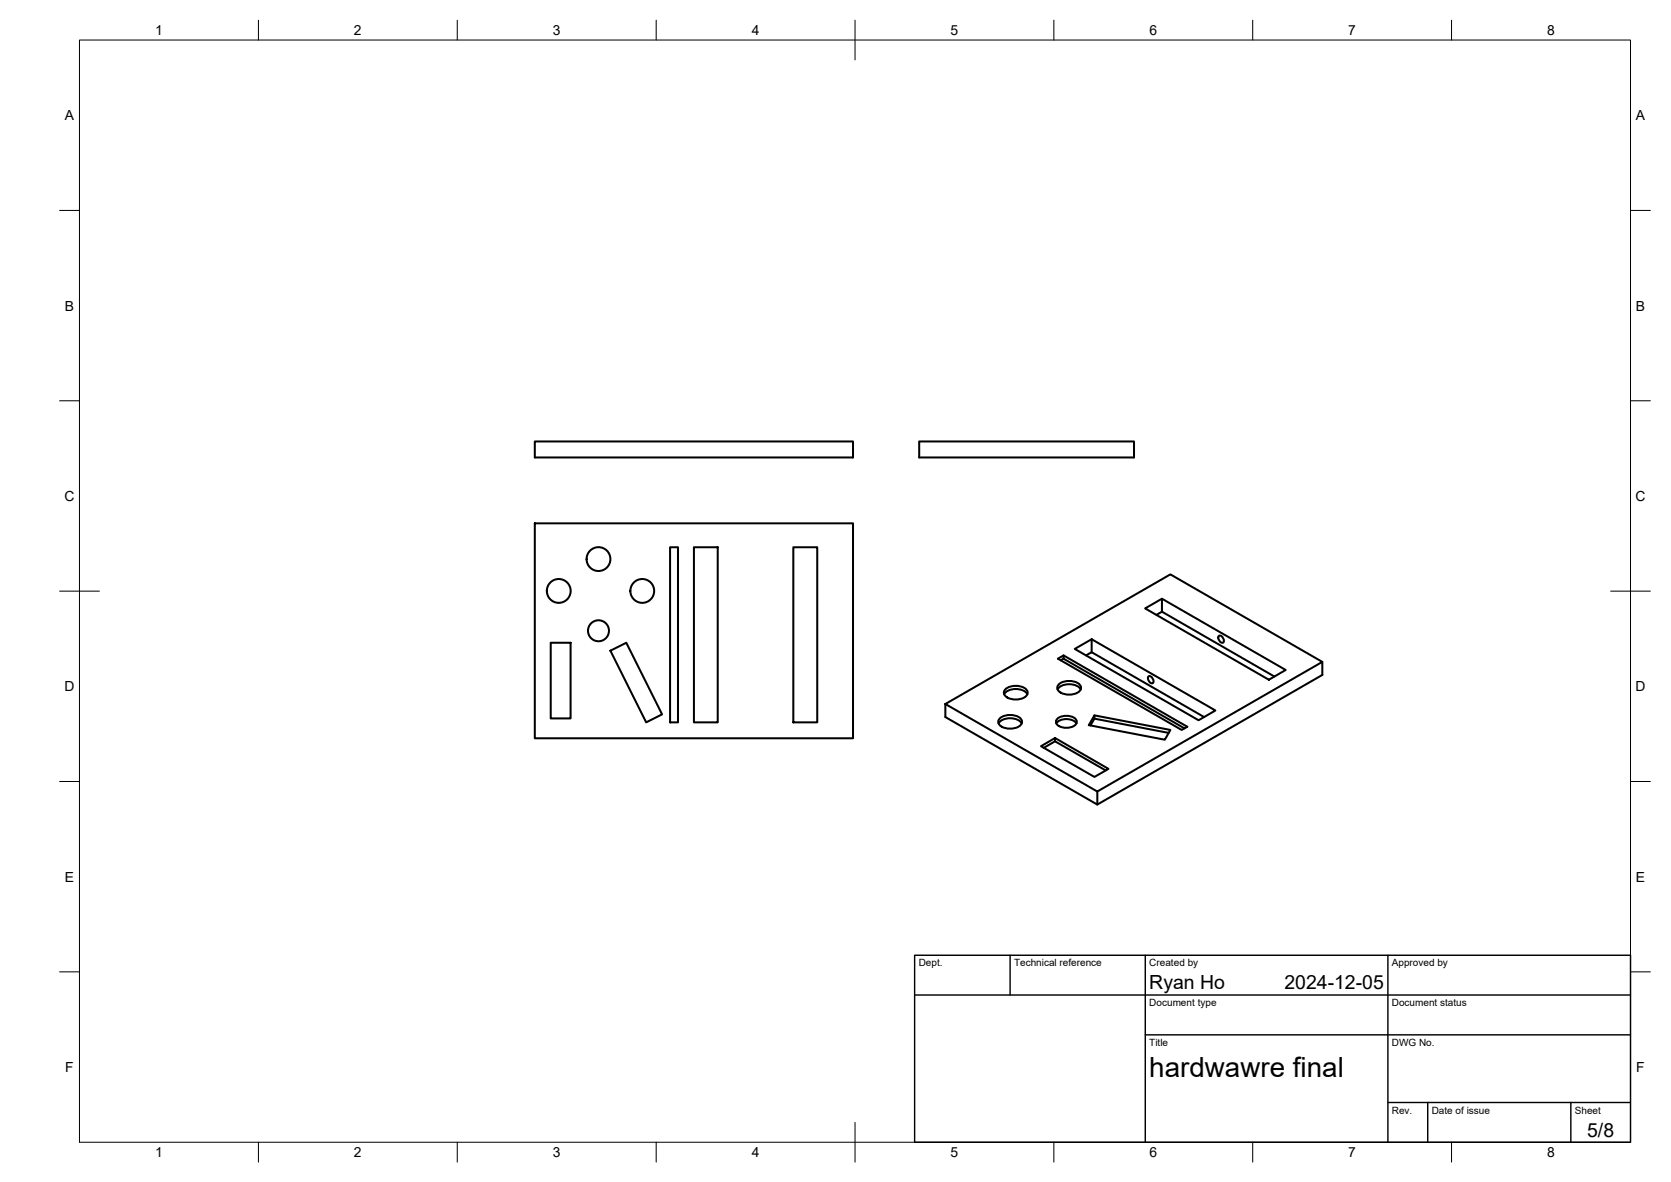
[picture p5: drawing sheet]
<svg xmlns="http://www.w3.org/2000/svg" width="420mm" height="297mm" viewBox="0 0 420 297" stroke-linecap="round" stroke-linejoin="round" font-family="sans-serif">
<!-- layer: Visible -->
<g fill="none" stroke="#000" stroke-width=".51">
<path d="M134.5 110.9h80v4.1h-80zM231.1 110.9h54v4.1h-54zM134.5 131.5h80v54h-80zM168.5 137.5h2v44h-2zM174.5 137.5h6v44h-6zM199.5 137.5h6v44h-6zM287.9 152.9l4.3-2.4 31.1 17.9-4.3 2.4zM290.8 154.5l1.4-.8 28.2 16.3M292.2 150.5v3.2M306.5 159.8a1.16 1.16 0 0 1 1 1.7 1.16 1.16 0 0 1-1-1.7zM138.5 161.5h5v19h-5zM153.5 163.5l4-2 9 18-4 2z"/>
<path d="M237.7 176.9l56.6-32.6 38.2 22-56.6 32.6zM252.5 174.5a3.9 3.9 0 0 1 5.8 0M252.8 173.2a4.1 4.1 0 0 1 5.5 .4 1.8 1.8 0 0 1-1.9 2.1l-1.3 .1a2.53 2.53 0 0 1-2.7-1.7zM265.9 173.3a3.9 3.9 0 0 1 5.8 0M266.2 172a4.1 4.1 0 0 1 5.5 .4 1.8 1.8 0 0 1-1.9 2.1l-1.3 .1a2.53 2.53 0 0 1-2.7-1.8zM267.4 164.7l-1.4 .8 31.1 17.9 1.4-.8-31.1-17.9v.8l30.4 17.5M267.4 165.5l-.7 .4M270.2 163.1l4.3-2.5 31.1 17.9-4.2 2.5zM273.1 164.7l1.4-.8 28.3 16.3M274.5 160.6v3.3M275.2 179.8l19.1 3.6-1.4 2.5-19.1-3.7zM275.2 179.8v.8l-1 1.7"/>
<path d="M288.8 169.9a1.16 1.16 0 0 1 1 1.8 1.16 1.16 0 0 1-1-1.8zM332.5 166.3v3.3l-56.6 32.6-38.2-22v-3.3M251.1 181.8a3.9 3.9 0 0 1 5.8 0M251.4 180.5a4.1 4.1 0 0 1 5.5 .5 1.8 1.8 0 0 1-1.9 2l-1.3 .1a2.53 2.53 0 0 1-2.7-1.7zM261.7 187.5l3.6-2 13.4 7.7-3.5 2zM265.3 185.5v.8l-2.8 1.6M265.3 186.3l12.7 7.3M265.6 181.8a3.5 3.5 0 0 1 5.1 0M265.8 180.6a3.6 3.6 0 0 1 4.9 .4 1.58 1.58 0 0 1-1.7 1.8h-1.7a1.58 1.58 0 0 1-1.7-1.8zM275.2 180.6l18.7 3.6M275.9 198.9v3.3"/>
<circle cx="140.5" cy="148.5" r="3"/>
<circle cx="150.5" cy="158.5" r="2.64"/>
<circle cx="150.5" cy="140.5" r="3"/>
<circle cx="161.5" cy="148.5" r="3"/>
</g>
<!-- layer: BORDER -->
<g fill="none" stroke="#000" stroke-width=".25">
<path d="M20 10.1h390v276.9h-390zM65 5.1v5M115 5.1v5M165 5.1v5M215 5.1v10M265 5.1v5M315 5.1v5M365 5.1v5M15 52.9h5M410 52.9h5M15 100.7h5M410 100.7h5"/>
<path d="M15 148.6h10M405 148.6h10M15 196.4h5M410 196.4h5M15 244.2h5M410 244.2h5M65 287v5M115 287v5M165 287v5M215 282.1v9.9M265 287v5M315 287v5"/>
<path d="M365 287v5"/>
</g>
<!-- layer: TITLEBLOCK -->
<path d="M230 240.1h180v46.9h-180zM230 250h180M254 240.1v9.9M288 240.1v46.9M349 240.1v46.9M288 260.1h122M349 277.1h61M359 277.1v9.9M395 277.1v9.9" fill="none" stroke="#000" stroke-width=".36"/>
<text font-size="7" x="289" y="270.6">hardwawre final</text>
<g font-size="4.9">
<text x="289" y="248.5">Ryan Ho</text>
<text x="323" y="248.5">2024-12-05</text>
<text x="399.1" y="285.7">5/8</text>
</g>
<g font-size="3.5">
<text x="39" y="8.8">1</text>
<text x="89" y="8.8">2</text>
<text x="139" y="8.8">3</text>
<text x="189" y="8.8">4</text>
<text x="239" y="8.8">5</text>
<text x="289" y="8.8">6</text>
<text x="339" y="8.8">7</text>
<text x="389" y="8.8">8</text>
<text x="16.3" y="30.2">A</text>
<text x="411.3" y="30.2">A</text>
<text x="16.3" y="78">B</text>
<text x="411.3" y="78">B</text>
<text x="16.2" y="125.9">C</text>
<text x="411.2" y="125.9">C</text>
<text x="16.2" y="173.7">D</text>
<text x="411.2" y="173.7">D</text>
<text x="16.3" y="221.6">E</text>
<text x="411.3" y="221.6">E</text>
<text x="16.4" y="269.4">F</text>
<text x="411.4" y="269.4">F</text>
<text x="39" y="290.8">1</text>
<text x="89" y="290.8">2</text>
<text x="139" y="290.8">3</text>
<text x="189" y="290.8">4</text>
<text x="239" y="290.8">5</text>
<text x="289" y="290.8">6</text>
<text x="339" y="290.8">7</text>
<text x="389" y="290.8">8</text>
</g>
<g font-size="2.5">
<text x="231" y="242.9">Dept.</text>
<text x="255" y="242.9">Technical reference</text>
<text x="289" y="242.9">Created by</text>
<text x="350" y="242.9">Approved by</text>
<text x="289" y="252.8">Document type</text>
<text x="350" y="252.8">Document status</text>
<text x="289" y="262.9">Title</text>
<text x="350" y="262.9">DWG No.</text>
<text x="350" y="279.9">Rev.</text>
<text x="360" y="279.9">Date of issue</text>
<text x="396" y="279.9">Sheet</text>
</g>
</svg>
